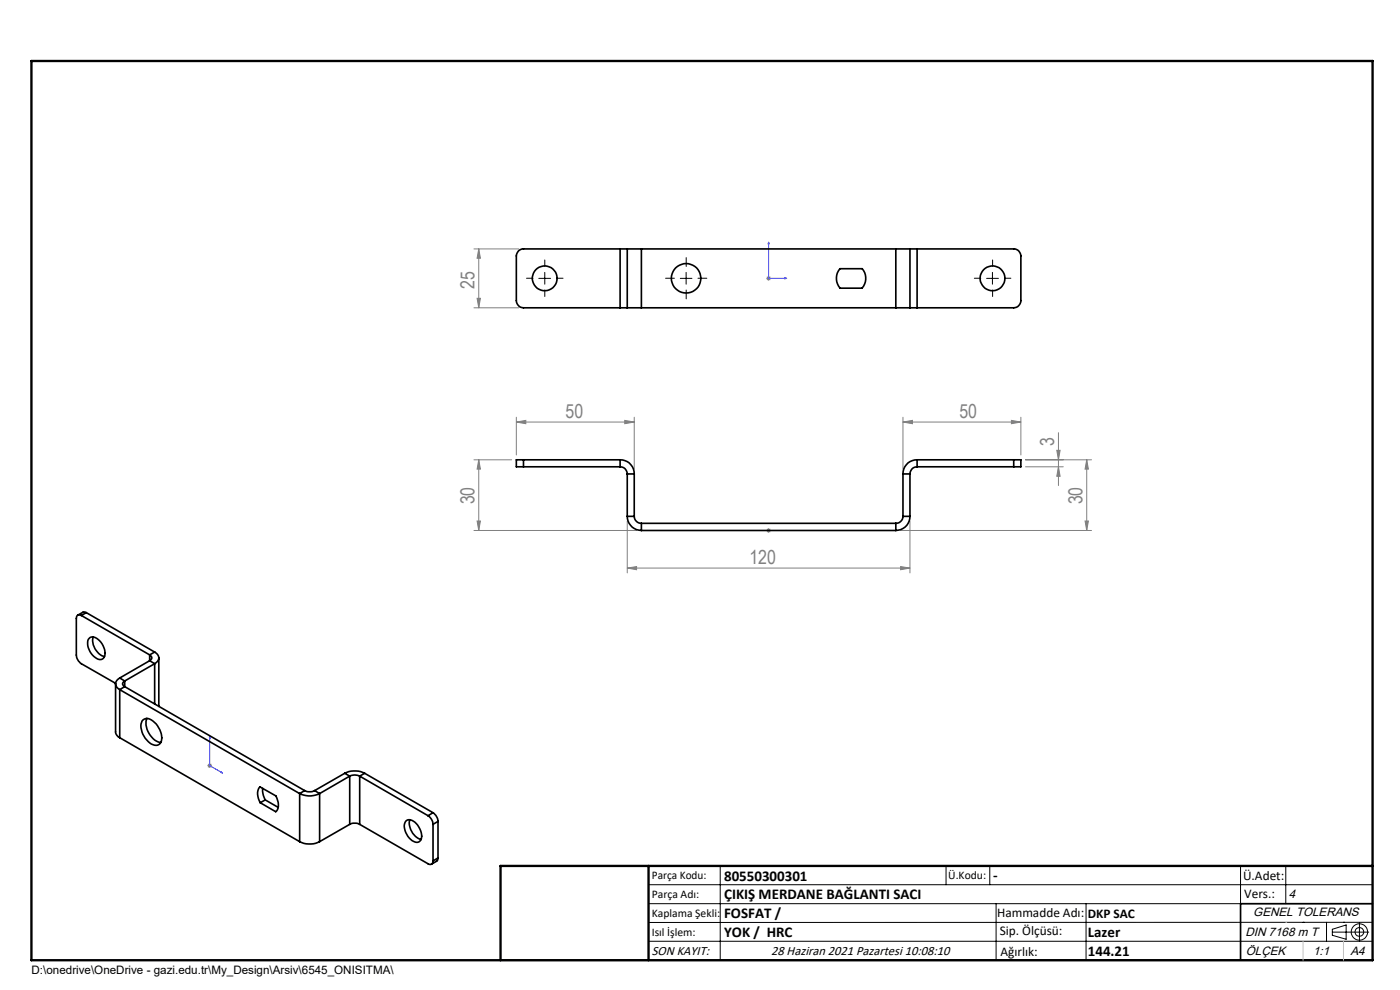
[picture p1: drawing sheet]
<svg xmlns="http://www.w3.org/2000/svg" width="297mm" height="210mm" viewBox="0 0 297 210" stroke-linecap="round" stroke-linejoin="round" font-family="sans-serif">
<g fill="none" stroke="#000" stroke-width=".21">
<path d="M114.3 59h2.5M115.6 57.8v2.5M144.3 59h2.5M145.6 57.8v2.5M209.3 59h2.5M210.5 57.8v2.5M137.6 187.7h153.6M137.6 191.7h153.6M137.6 199.7h153.6M152.8 183.7v20M200.7 183.7v4M210 183.7v4"/>
<path d="M211.3 191.7v12M230.4 191.7v12M263.2 183.7v20M272.8 183.7v8M276.4 195.6h.1M281.4 195.6v4.1M282.6 197.7h7.8M282.6 197.1l3-.9v3l-3-.8zM285 195.6h.1M288.4 195.8v3.8M291.2 195.6l-153.6 .1"/>
<circle cx="288.4" cy="197.7" r="1.74"/>
<circle cx="288.4" cy="197.7" r=".93"/>
</g>
<path d="M163.1 51.4l.1 .3h-.3zM163.1 51.4v7.6h3.8M166.5 58.9l.4 .1-.4 .2zM162.9 112.5h.3zM163.1 112.5h.1M163.1 112.5h3.8M166.9 112.5h-.4h.4M44.5 156.1v6.3l2.7 1.6M44.5 156.1l.1 .4-.2-.1zM46.9 163.8l.3 .2-.3-.1z" fill="none" stroke="#00f" stroke-width=".21"/>
<g fill="none" stroke="#808080" stroke-width=".21">
<path d="M100.5 52.8h9.6M101.6 52.8l.3 2h-.7zM101.6 52.8v12.5M162.6 59h.9M162.7 58.7l.7 .7M163.1 58.6v.9M163.4 58.7l-.7 .7M100.5 65.3h9.6M101.2 63.3h.7l-.3 2zM100.5 97.5h8M101.6 97.5v15M101.6 97.5l.3 2h-.7z"/>
<path d="M109.5 89.5l2-.3v.7zM109.5 89.5h25M109.5 88.5v8M132.5 89.2l2 .3-2 .4zM134.5 88.5v11M191.6 89.5l2-.3v.7zM191.6 88.5v11M191.6 89.5h25M214.6 89.2l2 .3-2 .4zM216.6 88.5v8M217.6 97.5h14M217.6 99h8"/>
<path d="M224.2 95.5h.7l-.4 2zM224.5 99l.4 2h-.7zM224.5 91.8v11.2M230.5 97.5l.4 2h-.7zM230.5 97.5v15M100.5 112.5h34.5M101.2 110.5h.7l-.3 2zM133.1 110.5v11M162.6 112.5h.9M162.7 112.2l.7 .7M163.1 112v1M163.4 112.2l-.7 .7"/>
<path d="M191.1 112.5h40.5M193 110.5v11M230.2 110.5h.7l-.4 2zM133.1 120.5l1.9-.3v.7zM133.1 120.5h59.9M191.1 120.2l1.9 .3-1.9 .4zM44 162.4h1M44.1 162.1l.7 .7M44.5 161.9v1M44.8 162.1l-.7 .7"/>
</g>
<path d="M113.1 59h-1.4M115.6 56.5v-1.4M118.1 59h1.3M143.1 59h-1.9M145.6 56.5v-1.9M148.1 59h1.8M208.1 59h-1.4M210.6 56.5v-1.4M213.1 59h1.3M115.6 61.5v1.4M145.6 61.5v1.9M210.6 61.5v1.4" fill="none" stroke="#000" stroke-width=".21" stroke-dasharray="15.2 1.3 1.3 1.3"/>
<path d="M291.2 191.7h-28v12M106.2 203.7h185" fill="none" stroke="#000" stroke-width=".35"/>
<path d="M6.7 12.9h284.5v190.8h-284.5zM137.6 183.7v20M291.2 183.7h-185v20" fill="none" stroke="#000" stroke-width=".5"/>
<path d="M272.8 195.6h.1M276.4 199.7v4M285 199.7v4" fill="none" stroke="#c0c0c0" stroke-width=".21"/>
<g fill="#00f">
<path d="M46.9 163.8l.3 .2-.3-.1zM44.5 156.1l.1 .4-.2-.1zM166.5 58.9l.4 .1-.4 .2zM163.1 51.4l.1 .3h-.3z"/>
<path d="M166.5 112.5h.4zM162.9 112.5h.3z"/>
</g>
<g fill="#808080">
<path d="M214.6 89.2l2 .3-2 .4zM191.6 89.5l2-.3v.7z"/>
<path d="M191.1 120.2l1.9 .3-1.9 .4zM133.1 120.5l1.9-.3v.7zM132.5 89.2l2 .3-2 .4zM109.5 89.5l2-.3v.7z"/>
<path d="M101.2 110.5h.7l-.3 2zM101.6 97.5l.3 2h-.7z"/>
<path d="M101.6 52.8l.3 2h-.7zM101.2 63.3h.7l-.3 2zM224.2 95.5h.7l-.4 2zM224.5 99l.4 2h-.7zM230.5 97.5l.4 2h-.7zM230.2 110.5h.7l-.4 2z"/>
</g>
<g fill="none" stroke="#000" stroke-width=".35">
<path d="M131.6 52.8h1.5M131.6 52.8h-20.5a1.51 1.51 0 0 0-1.6 1.5v9.5a1.57 1.57 0 0 0 1.6 1.5h20.5M131.6 52.8v12.5M133.1 52.8h3M133.1 52.8v12.5M136.1 52.8v12.5M136.1 52.8h53.9M178.2 57h4.7a3.2 3.2 0 0 1 0 4.1h-4.7a3.2 3.2 0 0 1 0-4.1zM190 52.8h3M190 52.8v12.5M193 52.8h1.6M193 52.8v12.5"/>
<path d="M194.6 52.8h20.5a1.51 1.51 0 0 1 1.5 1.5v9.5a1.57 1.57 0 0 1-1.5 1.5h-20.5M194.6 52.8v12.5M131.6 65.3h1.5M133.1 65.3h3M136.1 65.3h53.9M190 65.3h3M193 65.3h1.6M111.1 97.5h-1.6v1.5h1.6M111.1 97.5h20.5M111.1 99h20.5M111.1 97.5v1.5M131.6 99a1.51 1.51 0 0 1 1.5 1.5"/>
<path d="M131.6 97.5a2.92 2.92 0 0 1 2.9 3M131.6 97.5v1.5M194.6 97.5a2.92 2.92 0 0 0-3 3M194.6 99a1.51 1.51 0 0 0-1.6 1.5M194.6 97.5v1.5M194.6 97.5h20.5M194.6 99h20.5M215.1 97.5h1.5v1.5h-1.5M215.1 97.5v1.5M133.1 109.5a3 3 0 0 0 3 3M133.1 100.5v9M133.1 100.5h1.4"/>
<path d="M133.1 109.5h1.4M134.5 109.5a1.51 1.51 0 0 0 1.6 1.5M134.5 100.5v9M136.1 111v1.5M136.1 112.5h53.9M136.1 111h53.9M190 111v1.5M191.6 109.5a1.51 1.51 0 0 1-1.6 1.5M191.6 100.5h1.4M191.6 109.5h1.4M191.6 100.5v9M193 109.5a2.98 2.98 0 0 1-3 3"/>
<path d="M193 100.5v9M17.3 130.6a.65 .65 0 0 0-.8-.1 .65 .65 0 0 0-.3 .7v7.8a2.49 2.49 0 0 0 1.1 1.8l7.2 4.1M17.3 130.6l14.4 8.3M18.3 130l-.6-.2-1.2 .7M18.3 130l-1 .6M18.3 130l14.5 8.3M18.9 135.4a1.53 1.53 0 0 1 2.2 .5 3.3 3.3 0 0 1 .9 3.6 1.35 1.35 0 0 1-2.1-.3 3.5 3.5 0 0 1-1.2-3.6zM19.8 135.1a3.6 3.6 0 0 0 2.4 4.2M31.7 138.9a.64 .64 0 0 1 .5 .6 .64 .64 0 0 1-.5 .7M31.7 138.9v1.3M32.8 138.3a1.3 1.3 0 0 1 .9 1.3 1.3 1.3 0 0 1-.9 1.2M32.8 138.3l-1.1 .6"/>
<path d="M33.7 139.6v10.3M24.5 145.1v10.3l.3 .6 .6 .5M25.4 143.8a1.3 1.3 0 0 0-.9 1.3 1.3 1.3 0 0 0 .9 1.2M25.4 146.3v10.2M25.4 146.3l38.2 22M25.4 156.5l38.2 22M25.4 143.8l1.1 .7M26.5 144.5a.62 .62 0 0 0-.5 .6 .62 .62 0 0 0 .5 .6M26.5 145.7l-1.1 .6M26.5 145.7l38.1 22M26.5 144.5v1.2M30.3 152.7a1.72 1.72 0 0 1 2.5 .5 4.1 4.1 0 0 1 1.3 4.3 1.48 1.48 0 0 1-2.4 .1 4.2 4.2 0 0 1-1.6-4.6z"/>
<path d="M31.2 152.4a4.3 4.3 0 0 0 2.9 5.1M31.7 140.2l-6.3 3.6M31.7 140.2l1.1 .6M32.8 140.8l-6.3 3.7M32.8 140.8v8.6M55 167.1l.2-.2 3.3 1.9a2.83 2.83 0 0 1 0 3.4l-3.3-1.9a3.1 3.1 0 0 1-.2-3.2zM55.7 167.2l.1 1.1 .5 1.4M56.3 169.7l-1.1 .6M56.3 169.7l2.7 1.6M63.6 168.3a4.7 4.7 0 0 0 4.2 0M63.6 178.5a4.7 4.7 0 0 0 4.2 0M63.6 168.3v10.2"/>
<path d="M64.6 167.7a2.39 2.39 0 0 0 2.1 0M64.6 167.7l-1 .6M66.7 167.7l1.1 .6M67.8 168.3v10.2M73.1 164a4.7 4.7 0 0 1 4.3 0M73.1 164l-6.4 3.7M73.1 164l1.1 .6M74.2 164.6a2.39 2.39 0 0 1 2.1 0M74.2 174.9a2.39 2.39 0 0 1 2.1 0M74.2 164.6l-6.4 3.7M74.2 164.6v10.3M74.2 174.9l-6.4 3.6"/>
<path d="M76.3 174.9l14.5 8.3a.65 .65 0 0 0 .7 .1 .65 .65 0 0 0 .4-.7M76.3 164.6v10.3M76.3 164.6l14.5 8.4M77.4 164l-1.1 .6M77.4 164l14.5 8.4M86.1 174.2a1.53 1.53 0 0 1 2.2 .5 3.3 3.3 0 0 1 .9 3.6 1.35 1.35 0 0 1-2.1-.3 3.3 3.3 0 0 1-1-3.8zM87 173.9a3.7 3.7 0 0 0 2.4 4.2M90.8 173a2.33 2.33 0 0 1 1.1 1.9M91.9 172.4a2.49 2.49 0 0 1 1 1.8M91.9 174.9v7.7M91.9 172.4l-1.1 .6M92.9 174.2l-1 .7"/>
<path d="M92.9 174.2v7.8M92.9 182l-.2 .6-1.2 .7M92.9 182l-1 .6"/>
<circle cx="115.5" cy="59" r="2.64"/>
<circle cx="145.6" cy="59" r="3.1"/>
<circle cx="210.5" cy="59" r="2.64"/>
</g>
<g font-size="4.1" fill="#808080">
<text x="100.6" y="61.3" transform="rotate(-90 100.6 61.3)">25</text>
<text x="120" y="88.6">50</text>
<text x="203.5" y="88.6">50</text>
<text x="223.6" y="94.6" transform="rotate(-90 223.6 94.6)">3</text>
<text x="100.6" y="107" transform="rotate(-90 100.6 107)">30</text>
<text x="229.6" y="107" transform="rotate(-90 229.6 107)">30</text>
<text x="159" y="119.6">120</text>
</g>
<g font-size="3.2">
<text x="153.6" y="186.8">80550300301</text>
<text x="153.6" y="190.8">ÇIKIŞ MERDANE BAĞLANTI SACI</text>
<text x="210.7" y="186.6">-</text>
<text x="153.6" y="194.8">FOSFAT /</text>
<text x="153.6" y="198.8">YOK / HRC</text>
<text x="230.8" y="198.7">Lazer</text>
<text x="230.8" y="202.8">144.21</text>
</g>
<g font-size="2.8">
<text x="263.7" y="186.7">Ü.Adet:</text>
<text x="263.9" y="190.5">Vers.:</text>
<text x="211.5" y="194.5">Hammadde Adı:</text>
<text x="230.8" y="194.7">DKP SAC</text>
<text x="138.3" y="202.6">SON KAYIT:</text>
<text x="163.6" y="202.6">28 Haziran 2021 Pazartesi 10:08:10</text>
<text x="212.1" y="198.4">Sip. Ölçüsü:</text>
<text x="212.2" y="202.7">Ağırlık:</text>
</g>
<g font-size="2.6">
<text x="273.4" y="190.4">4</text>
<text x="265.9" y="194.4">GENEL TOLERANS</text>
<text x="264.2" y="198.5">DIN 7168 m T</text>
<text x="264.3" y="202.6">ÖLÇEK</text>
<text x="278.5" y="202.6">1:1</text>
<text x="286.5" y="202.6">A4</text>
</g>
<g font-size="2.5">
<text x="138.3" y="186.4">Parça Kodu:</text>
<text x="138.3" y="190.5">Parça Adı:</text>
<text x="201.2" y="186.5">Ü.Kodu:</text>
<text x="138.3" y="194.5">Kaplama Şekli:</text>
<text x="138.3" y="198.6">Isıl İşlem:</text>
<text x="6.7" y="206.7">D:\onedrive\OneDrive - gazi.edu.tr\My_Design\Arsiv\6545_ONISITMA\</text>
</g>
</svg>
